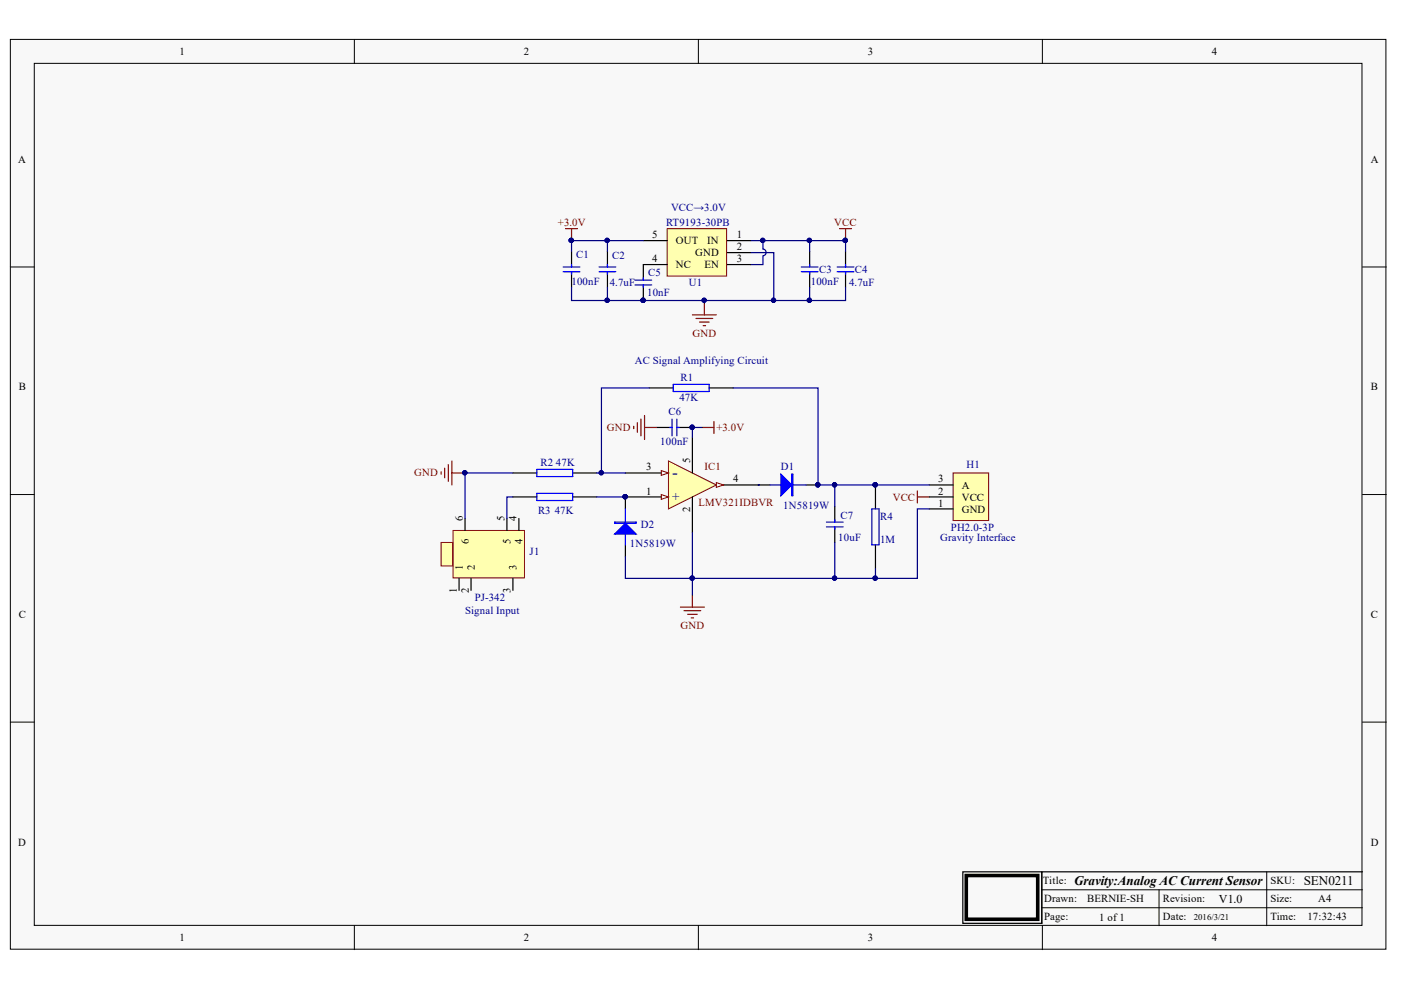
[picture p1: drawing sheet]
<svg xmlns="http://www.w3.org/2000/svg" width="297mm" height="210mm" viewBox="0 0 297 210" stroke-linecap="round" stroke-linejoin="round" font-family="sans-serif">
<g fill="#f8f8f8" stroke="#000" stroke-width=".21">
<path d="M2.2 8.4h291.6v192.9h-291.6z"/>
<path d="M7.3 13.4h281.5v182.8h-281.5z"/>
</g>
<g fill="none" stroke="#000" stroke-width=".21">
<path d="M75.1 8.4v5M148.1 8.4v5M221 8.4v5M2.2 56.6h5.1M288.9 56.6h5M2.2 104.9h5.1M288.9 104.9h5M2.2 153.1h5.1M288.9 153.1h5M75.1 196.3v5.1M148.1 196.3v5.1M220.9 188.7h68"/>
<path d="M220.9 192.5h68M221 196.3v5.1M245.7 188.7v7.6M268.6 184.8v11.5"/>
</g>
<path d="M137.7 82.3h5M150.4 82.3h5M108.7 100.3h5.1M121.4 100.3h5.1M204.1 184.8h16.8v11h-16.8zM288.9 184.8h-68v11" fill="none" stroke="#000" stroke-width=".25"/>
<path d="M204.9 185.6h15.1v9.3h-15.1z" fill="none" stroke="#000" stroke-width=".76"/>
<path d="M113.8 99.5h7.6v1.5h-7.6zM142.7 81.5h7.7v1.5h-7.7z" fill="none" stroke="#00f" stroke-width=".25"/>
<path d="M148.8 90.6h2.6M151.4 89.4v2.5M194.5 104.1v2.5M194.5 105.4h2.5M144.3 128.7h5M145 129.5h3.6M145.8 130.2h2M146.5 131h.6M146.8 126.2v2.5" fill="none" stroke="#800000" stroke-width=".25"/>
<path d="M141.4 48.5h12.7v10h-12.7z" fill="#ffffb0" stroke="#800000" stroke-width=".21"/>
<g fill="none" stroke="#000" stroke-width=".25">
<path d="M121.2 53.3v3.3M121.2 57.6v3.3M128.8 53.3v3.3M128.8 57.6v3.3M136.4 51h5.1M141.5 56.1h-5.1v3.3M154.2 51h5M154.2 53.6h5M154.2 56.1h5M171.7 53.3v3.3M171.7 57.6v3.3M179.3 53.3v3.3"/>
<path d="M179.3 57.6v3.3M136.4 60.4v3.3"/>
</g>
<g fill="none" stroke="#00f" stroke-width=".25">
<path d="M119.4 57.6h3.6M119.4 56.6h3.6M121.2 56.1v.5M121.2 57.6v.5M127 57.6h3.6M127 56.6h3.6M128.8 56.1v.5M128.8 57.6v.5M134.6 59.4h3.6M136.4 58.9v.5M169.9 57.6h3.5M169.9 56.6h3.5"/>
<path d="M171.7 56.1v.5M171.7 57.6v.5M177.5 57.6h3.5M177.5 56.6h3.5M179.3 56.1v.5M179.3 57.6v.5M134.6 60.4h3.6M136.4 60.4v.5"/>
</g>
<g fill="#000080" stroke="#000080" stroke-width=".21">
<circle cx="136.3" cy="63.7" r=".46"/>
<circle cx="179.2" cy="51" r=".46"/>
<circle cx="121.1" cy="51" r=".46"/>
</g>
<path d="M119.9 48.5h2.5M121.2 48.5v2.5M178 48.5h2.5M179.3 48.5v2.5M146.8 66.8h5.1M147.6 67.5h3.5M148.3 68.3h2.1M149.1 69h.5M149.3 64.2v2.6" fill="none" stroke="#800000" stroke-width=".25"/>
<path d="M141.7 97.7l10.2 5.1-10.2 5.1z" fill="#ffffb0" stroke="#800000" stroke-width=".21"/>
<path d="M146.8 92.7v7.6M132.6 100.3h7.6M132.6 105.4h7.6M146.8 105.4v7.6M153.4 102.8h7.6" fill="none" stroke="#000" stroke-width=".25"/>
<circle cx="132.5" cy="105.3" r=".46" fill="#000080" stroke="#000080" stroke-width=".21"/>
<g fill="#f8f8f8" stroke="#800000" stroke-width=".21">
<path d="M140.2 99.8l1.5 .5-1.5 .5z"/>
<path d="M140.2 104.9l1.5 .5-1.5 .5z"/>
<path d="M151.9 102.3l1.5 .5-1.5 .5z"/>
</g>
<g fill="#000080" stroke="#000080" stroke-width=".21">
<circle cx="132.5" cy="105.3" r=".46"/>
<circle cx="146.7" cy="90.6" r=".46"/>
</g>
<path d="M139.2 90.6h3.3M143.5 90.6h3.3" fill="none" stroke="#000" stroke-width=".25"/>
<path d="M142 90.6h.5M142.5 88.9v3.5M143.5 88.9v3.5M143.5 90.6h.5" fill="none" stroke="#00f" stroke-width=".25"/>
<path d="M134.4 90.4v.5M135.1 89.6v2M135.9 88.9v3.5M136.7 88.1v5.1M136.7 90.6h2.5" fill="none" stroke="#800000" stroke-width=".25"/>
<path d="M202.1 100.3h7.5v10.1h-7.5z" fill="#ffffb0" stroke="#800000" stroke-width=".21"/>
<g fill="none" stroke="#000" stroke-width=".25">
<path d="M108.7 105.4h5.1M121.4 105.4h5.1M132.6 105.4v2.5M132.6 115.5v2.6M160.8 102.8h2.5M170.9 102.8h2.5M177 107.4v3.3M177 111.7v3.3M185.6 102.8v5.1M185.6 115.5v5.1M197 107.9h5.1M197 105.4h5.1"/>
<path d="M197 102.8h5.1"/>
</g>
<path d="M94.3 99.3v2M95 98.5v3.6M95.8 97.7v5.1M93.5 100v.5M95.8 100.3h2.5" fill="none" stroke="#800000" stroke-width=".25"/>
<path d="M113.8 104.6h7.6v1.5h-7.6zM130.3 110.7h4.6v.2h-4.6zM132.6 107.9v7.6M163.3 102.8h7.6M167.9 100.5h.2v4.6h-.2zM175.2 110.7h3.6M175.2 111.7h3.6M177 110.2v.5M177 111.7v.5M184.9 107.9h1.5v7.6h-1.5z" fill="none" stroke="#00f" stroke-width=".25"/>
<g fill="#000080" stroke="#000080" stroke-width=".21">
<circle cx="132.5" cy="105.3" r=".46"/>
<circle cx="173.4" cy="102.8" r=".46"/>
<circle cx="185.6" cy="102.8" r=".47"/>
</g>
<g fill="#00f" stroke="#00f" stroke-width=".25">
<path d="M132.6 110.9l2.3 2.3h-4.6z"/>
<path d="M165.6 100.5l2.3 2.3-2.3 2.3z"/>
</g>
<path d="M96.1 112.5h15.1v10h-15.1z" fill="#ffffb0" stroke="#800000" stroke-width=".21"/>
<path d="M98.6 109.9v2.6M107.5 109.9v2.6M110 109.9v2.6M97.3 122.6v2.6M99.9 122.6v2.6M108.7 122.6v2.6" fill="none" stroke="#000" stroke-width=".25"/>
<path d="M93.5 115h2.5v5h-2.5z" fill="#ffffb0" stroke="#800000" stroke-width=".21"/>
<g fill="none" stroke="#000080" stroke-width=".25">
<path d="M128.8 51v2.3M136.4 51h-15.2v2.3M159.2 51h20.1v2.3M159.2 53.6h4.9v10.1M161.8 51v1.8a.72 .72 0 0 1 .6 .7 .72 .72 0 0 1-.6 .7M161.8 54.3v1.8h-2.6M171.7 51v2.3M121.2 60.9v2.8h28.1v.5M128.8 60.9v2.8M171.7 60.9v2.8M179.3 60.9v2.8h-30M137.7 82.3h-10.2v18"/>
<path d="M148.8 90.6h-2v2.1M155.4 82.3h18v20.5h23.6M98.3 100.3h.3v9.6M98.6 100.3h10.1M108.7 105.4h-1.2v4.5M126.5 100.3h6.1M126.5 105.4h6.1M132.6 118.1v4.5h53v-2M146.8 113v13.2M160.8 102.8h.2M177 102.8v4.6M177 115v7.6"/>
<path d="M197 107.9h-2.5v14.7h-8.9"/>
</g>
<g fill="#000080" stroke="#000080" stroke-width=".21">
<circle cx="146.7" cy="90.6" r=".46"/>
<circle cx="127.5" cy="100.2" r=".46"/>
<circle cx="179.2" cy="51" r=".46"/>
<circle cx="171.6" cy="51" r=".46"/>
<circle cx="161.7" cy="51" r=".46"/>
<circle cx="171.6" cy="63.7" r=".46"/>
<circle cx="164" cy="63.7" r=".46"/>
<circle cx="121.1" cy="51" r=".46"/>
<circle cx="128.7" cy="51" r=".46"/>
<circle cx="128.7" cy="63.7" r=".46"/>
<circle cx="149.3" cy="63.7" r=".46"/>
<circle cx="136.3" cy="63.7" r=".46"/>
<circle cx="173.4" cy="102.8" r=".46"/>
<circle cx="176.9" cy="102.8" r=".46"/>
<circle cx="185.6" cy="102.8" r=".47"/>
<circle cx="146.7" cy="122.6" r=".46"/>
<circle cx="176.9" cy="122.6" r=".46"/>
<circle cx="185.6" cy="122.6" r=".46"/>
<circle cx="132.5" cy="105.3" r=".46"/>
<circle cx="98.5" cy="100.2" r=".46"/>
</g>
<text font-size="3.6" fill="#000080" x="142.5" y="101.3">-</text>
<text font-size="2.8" fill="#000080" x="142.5" y="106.3">+</text>
<g font-size="2.8">
<text x="227.7" y="187.6">Gravity:AnalogAC Current Sensor</text>
<text x="276.4" y="187.6">SEN0211</text>
</g>
<text font-size="2.5" x="258.4" y="191.4">V1.0</text>
<g font-size="2.3">
<text x="38.1" y="11.7">1</text>
<text x="111" y="11.7">2</text>
<text x="184" y="11.7">3</text>
<text x="256.9" y="11.7">4</text>
<text x="3.9" y="34.5">A</text>
<text x="290.6" y="34.5">A</text>
<text x="138.3" y="50.6">5</text>
<text x="143.3" y="51.8">OUT</text>
<text x="150" y="51.8">IN</text>
<text x="156.2" y="50.6">1</text>
<text x="156.2" y="53.1">2</text>
<text x="138.3" y="55.6">4</text>
<text x="143.3" y="56.9">NC</text>
<text x="147.4" y="54.4">GND</text>
<text x="149.4" y="56.9">EN</text>
<text x="156.2" y="55.6">3</text>
<text x="4" y="82.8">B</text>
<text x="290.6" y="82.8">B</text>
<text x="137" y="99.7">3</text>
<text x="146.3" y="98.2" transform="rotate(-90 146.3 98.2)">5</text>
<text x="137" y="104.9">1</text>
<text x="155.4" y="102.3">4</text>
<text x="198.9" y="107.4">1</text>
<text x="198.9" y="104.9">2</text>
<text x="198.9" y="102.3">3</text>
<text x="203.9" y="106.2">VCC</text>
<text x="203.9" y="103.6">A</text>
<text x="98.1" y="110.4" transform="rotate(-90 98.1 110.4)">6</text>
<text x="107" y="110.4" transform="rotate(-90 107 110.4)">5</text>
<text x="109.5" y="110.4" transform="rotate(-90 109.5 110.4)">4</text>
<text x="146.3" y="108.5" transform="rotate(-90 146.3 108.5)">2</text>
<text x="203.9" y="108.7">GND</text>
<text x="99.4" y="115.4" transform="rotate(-90 99.4 115.4)">6</text>
<text x="108.2" y="115.4" transform="rotate(-90 108.2 115.4)">5</text>
<text x="110.8" y="115.4" transform="rotate(-90 110.8 115.4)">4</text>
<text x="96.8" y="125.8" transform="rotate(-90 96.8 125.8)">1</text>
<text x="98.1" y="120.9" transform="rotate(-90 98.1 120.9)">1</text>
<text x="99.4" y="125.8" transform="rotate(-90 99.4 125.8)">2</text>
<text x="100.6" y="120.9" transform="rotate(-90 100.6 120.9)">2</text>
<text x="108.2" y="125.8" transform="rotate(-90 108.2 125.8)">3</text>
<text x="109.5" y="120.9" transform="rotate(-90 109.5 120.9)">3</text>
<text x="4" y="131">C</text>
<text x="290.6" y="131">C</text>
<text x="3.9" y="179.3">D</text>
<text x="290.6" y="179.3">D</text>
<text x="221.1" y="187.4">Title:</text>
<text x="221.4" y="191.2">Drawn:</text>
<text x="230.5" y="191.2">BERNIE-SH</text>
<text x="246.5" y="191.2">Revision:</text>
<text x="269.3" y="191.2">Size:</text>
<text x="269.3" y="187.4">SKU:</text>
<text x="279.5" y="191.2">A4</text>
<text x="221.4" y="195">Page:</text>
<text x="233" y="195.3">1 of 1</text>
<text x="246.5" y="195">Date:</text>
<text x="269.3" y="195">Time:</text>
<text x="277.2" y="195">17:32:43</text>
<text x="38.1" y="199.6">1</text>
<text x="111" y="199.6">2</text>
<text x="184" y="199.6">3</text>
<text x="256.9" y="199.6">4</text>
</g>
<g font-size="2.3" fill="#000080">
<text x="142.3" y="44.7">VCC→3.0V</text>
<text x="141.3" y="48">RT9193-30PB</text>
<text x="122.2" y="54.6">C1</text>
<text x="129.8" y="54.9">C2</text>
<text x="137.5" y="58.4">C5</text>
<text x="173.7" y="57.9">C3</text>
<text x="181.3" y="57.9">C4</text>
<text x="121.2" y="60.4">100nF</text>
<text x="129.3" y="60.7">4.7uF</text>
<text x="137.2" y="62.7">10nF</text>
<text x="146.1" y="60.7">U1</text>
<text x="171.9" y="60.4">100nF</text>
<text x="180" y="60.7">4.7uF</text>
<text x="134.6" y="77.2">AC Signal Amplifying Circuit</text>
<text x="144.3" y="80.7">R1</text>
<text x="141.8" y="88.1">C6</text>
<text x="144" y="85">47K</text>
<text x="140" y="94.4">100nF</text>
<text x="114.6" y="98.7">R2</text>
<text x="117.9" y="98.7">47K</text>
<text x="165.6" y="99.7">D1</text>
<text x="204.9" y="99.2">H1</text>
<text x="166.1" y="107.9">1N5819W</text>
<text x="114.1" y="109">R3</text>
<text x="117.6" y="109">47K</text>
<text x="135.9" y="112">D2</text>
<text x="178.2" y="110">C7</text>
<text x="186.6" y="110.2">R4</text>
<text x="201.6" y="112.5">PH2.0-3P</text>
<text x="112.3" y="117.6">J1</text>
<text x="133.6" y="116.1">1N5819W</text>
<text x="177.7" y="114.8">10uF</text>
<text x="186.6" y="115">1M</text>
<text x="199.3" y="114.8">Gravity Interface</text>
<text x="98.6" y="130.3">Signal Input</text>
<text x="100.6" y="127.5">PJ-342</text>
</g>
<g font-size="2.3" fill="#800000">
<text x="118.3" y="48">+3.0V</text>
<text x="176.9" y="48">VCC</text>
<text x="146.8" y="71.3">GND</text>
<text x="128.7" y="91.4">GND</text>
<text x="151.9" y="91.4">+3.0V</text>
<text x="87.8" y="101">GND</text>
<text x="149.4" y="99.7">IC1</text>
<text x="148.1" y="107.2">LMV321IDBVR</text>
<text x="189.3" y="106.2">VCC</text>
<text x="144.3" y="133.3">GND</text>
</g>
<text font-size="1.9" x="253.1" y="195.1">2016/3/21</text>
</svg>
